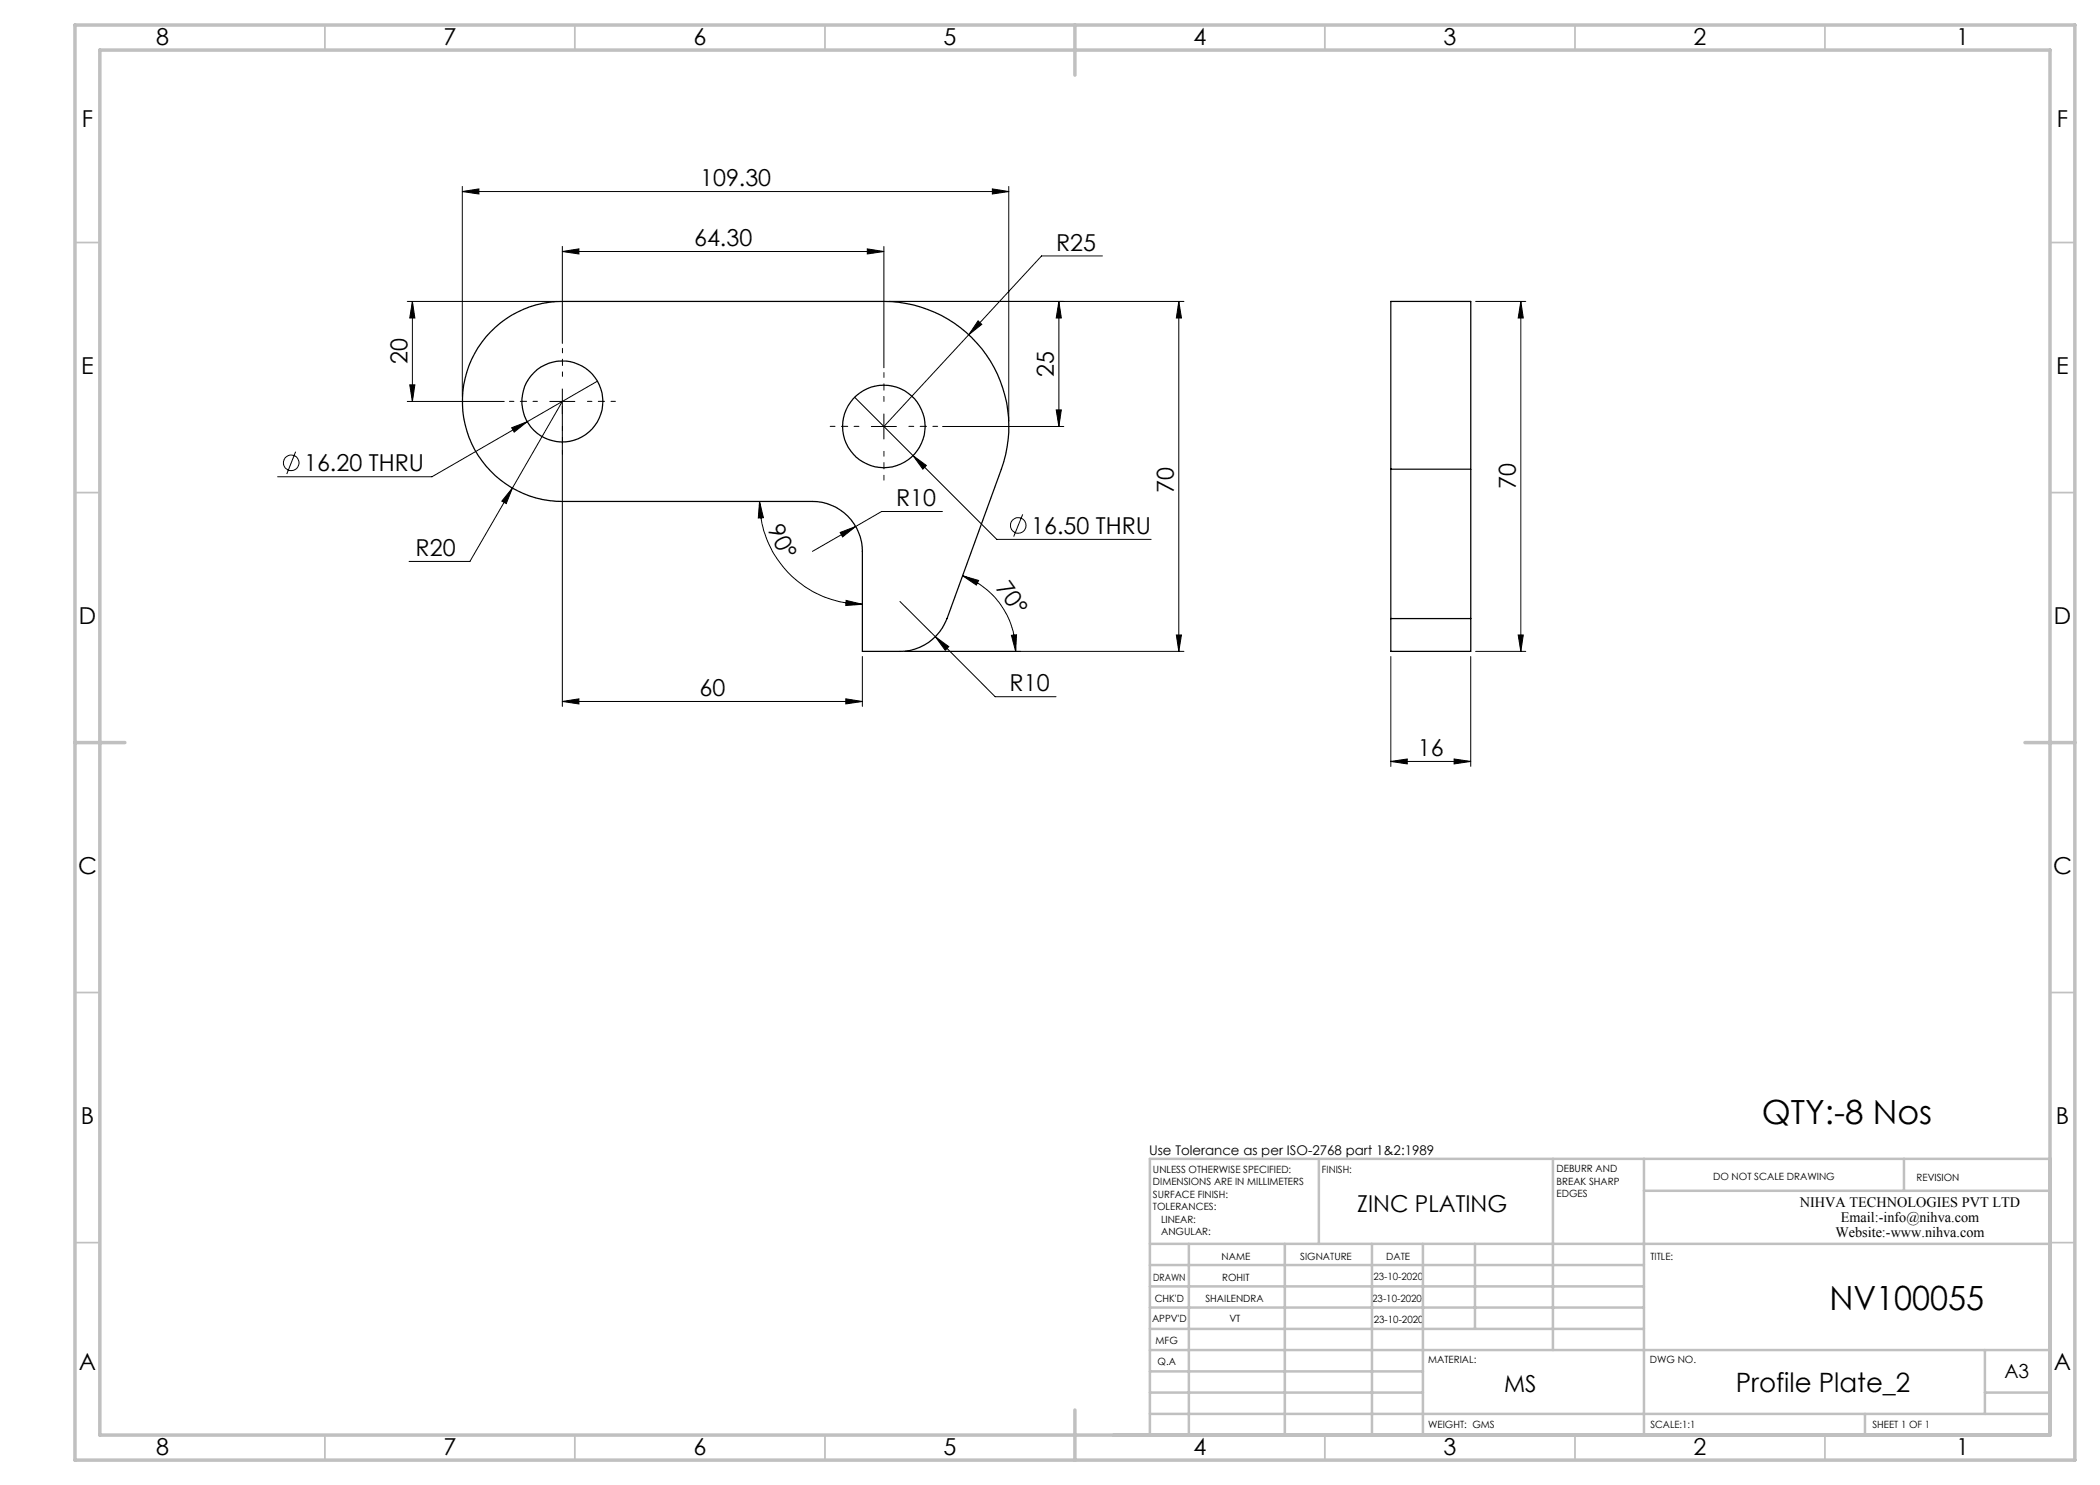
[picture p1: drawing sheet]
<svg xmlns="http://www.w3.org/2000/svg" width="420mm" height="297mm" viewBox="0 0 420 297" stroke-linecap="round" stroke-linejoin="round" font-family="sans-serif">
<g fill="none" stroke="#000" stroke-width=".2">
<path d="M92.5 38.3l3.3-.5v1zM92.5 37.3v42M92.5 38.3h109.3M198.5 37.8l3.3 .5-3.3 .5zM201.8 37.3v47M112.5 50.3l3.3-.5v1zM112.5 49.3v19.4M112.5 50.3h64.3M173.5 49.8l3.3 .5-3.3 .5zM176.8 49.3v24.3M220.5 51.2h-12.2l-31.5 34.1M81.5 60.3h30"/>
<path d="M82 77h1l-.5 3.3zM82.5 60.3v20M82.5 60.3l.5 3.3h-1zM112.5 77.8v63.5M119.5 76.2l-14.1 8.1M170.9 79.4l11.7 11.7M177.8 60.3h59M195.6 64.2l.8 .7-2.7 2.1zM211.8 60.3v25M211.8 60.3l.5 3.3h-1.1zM235.8 60.3v70M235.8 60.3l.5 3.3h-1z"/>
<path d="M295.1 60.3h10.1M304.2 60.3v70M304.2 60.3l.5 3.3h-1.1zM59.1 90.3l-1.7 4.5M81.5 80.3h19.4M102.3 85.5l3.1-1.2-2.6 2.1zM102.5 97.6l-1.3 3.1-.8-.5zM102.5 97.6l-8.5 14.7h-12.2M105.4 84.3l-19 11.1h-30.9M110 80.3h5M112.5 80.3l-10 17.3M174.3 85.3h5"/>
<path d="M176.8 82.8v5M182.6 91.1l2.7 2-.7 .7zM182.6 91.1l16.8 16.8h30.8M188.5 85.3h24.3M211.2 82h1.1l-.5 3.3zM151.9 100.3l.8 3.2-1 .1zM151.9 100.3a20.6 20.6 0 0 0 20.6 20.6M168 106.5l3.1-1.2-2.6 2.1zM171.1 105.3l-8.6 5M188.5 102.3h-12.2l-5.2 3M192.5 115.1l3.2 1-.4 .9zM192.5 115.1a16.1 16.1 0 0 1 10.6 15.2"/>
<path d="M204.5 102.9l-1.8 4.4M169.2 139.8l3.3 .5-3.3 .5zM169.2 120.1l3.3 .8-3.3 .2zM172.5 131.3v10M180 120.3l7.1 7M181 130.3h55.8M187.1 127.3l2.7 2-.7 .8zM187.1 127.3l11.9 12h12.2M202.3 127.1l1-.1-.2 3.3zM235.3 127h1l-.5 3.3zM278.2 131.3v22M294.1 131.3v22"/>
<path d="M295.1 130.3h10.1M303.6 127h1.1l-.5 3.3zM112.5 140.3l3.3-.5v1zM112.5 140.3h60M278.2 152.3l3.2-.5v1zM278.2 152.3h15.9M290.8 151.8l3.3 .5-3.3 .5z"/>
<circle cx="58.2" cy="92.6" r="1.55"/>
<circle cx="203.7" cy="105.1" r="1.55"/>
</g>
<path d="M112.5 75.3v-5.6M107.5 80.3h-5.6M112.5 85.3v5.6M117.5 80.3h5.6M171.8 85.3h-5.8M176.8 80.3v-5.8M176.8 90.3v5.7M181.8 85.3h5.7" fill="none" stroke="#000" stroke-width=".2" stroke-dasharray="15.2 1.3 1.3 1.3" stroke-dashoffset="14.3"/>
<g fill="none" stroke="#c0c0c0" stroke-width=".35">
<path d="M65 5v5M115 5v5M165 5v5M265 5v5M315 5v5M365 5v5M15 48.5h5M410 48.5h5M15 98.5h5M410 98.5h5M15 198.5h5M410 198.5h5"/>
<path d="M15 248.5h5M410 248.5h5M65 287v5M115 287v5M165 287v5M265 287v5M315 287v5M365 287v5"/>
</g>
<g fill="none" stroke="#c0c0c0" stroke-width=".5">
<path d="M263.8 231.8v17M310.6 231.8v38.2M328.8 231.8v55.2M328.8 238.2h81.2M380.8 231.8v6.4M410 231.8h-180v55.2M230 248.8h180M230 257.3h98.8M230 253h98.8M237.8 248.8v38.2M257 248.8v38.2M274.4 248.8v38.2"/>
<path d="M284.6 248.8v38.2M295 248.8v17M230 265.8h98.8M230 261.5h98.8M230 278.5h54.6M230 274.3h54.6M230 270h180M397 278.5h13M397 270v12.8M230 282.8h180M373 282.8v4.2"/>
</g>
<path d="M15 5h400v287h-400zM20 10h390v277h-390zM215 5v10M15 148.5h10M405 148.5h10M215 282v10" fill="none" stroke="#c0c0c0" stroke-width=".7"/>
<g fill="#000">
<path d="M112.5 50.3l3.3-.5v1zM173.5 49.8l3.3 .5-3.3 .5zM92.5 38.3l3.3-.5v1zM198.5 37.8l3.3 .5-3.3 .5zM182.6 91.1l2 2.7 .7-.7zM102.3 85.5l.5 .9 2.6-2.1zM195.6 64.2l-1.9 2.8 2.7-2.1zM187.1 127.3l2 2.8 .7-.8zM102.5 97.6l-2.1 2.6 .8 .5zM168 106.5l.5 .9 2.6-2.1z"/>
<path d="M304.2 60.3l.5 3.3h-1.1zM303.6 127h1.1l-.5 3.3z"/>
<path d="M82 77h1l-.5 3.3zM82.5 60.3l.5 3.3h-1zM211.2 82h1.1l-.5 3.3zM211.8 60.3l.5 3.3h-1.1zM235.3 127h1l-.5 3.3zM235.8 60.3l.5 3.3h-1z"/>
<path d="M151.9 100.3l.8 3.2-1 .1zM169.2 120.1l3.3 .8-3.3 .2z"/>
<path d="M202.3 127.1l1-.1-.2 3.3zM192.5 115.1l3.2 1-.4 .9z"/>
<path d="M169.2 139.8l3.3 .5-3.3 .5zM112.5 140.3l3.3-.5v1z"/>
<path d="M290.8 151.8l3.3 .5-3.3 .5zM278.2 152.3l3.2-.5v1z"/>
</g>
<g fill="none" stroke="#000" stroke-width=".25">
<path d="M98.1 66.4a19.9 19.9 0 0 1 14.4-6.1h64.3a25 25 0 0 1 23.5 33.5l-10.9 29.9a10 10 0 0 1-9.4 6.6h-7.5v-20a10 10 0 0 0-10-10h-50a20 20 0 0 1-18.4-12.2 20 20 0 0 1 4-21.7zM278.2 93.8v-33.5h15.9v33.5M278.2 93.8h15.9M278.2 93.8v29.9M294.1 93.8v29.9M278.2 123.7v6.6h15.9v-6.6M278.2 123.7h15.9"/>
<circle cx="112.5" cy="80.3" r="8.1"/>
<circle cx="176.8" cy="85.3" r="8.3"/>
</g>
<g font-size="6.7">
<text x="352.4" y="224.9">QTY:-8 Nos</text>
<text x="365.9" y="262.1">NV100055</text>
</g>
<text font-size="5.3" x="347.2" y="278.3">Profile Plate_2</text>
<g font-size="4.7">
<text x="31.2" y="9">8</text>
<text x="88.7" y="9">7</text>
<text x="138.7" y="9">6</text>
<text x="188.7" y="9">5</text>
<text x="238.7" y="9">4</text>
<text x="288.7" y="9">3</text>
<text x="338.7" y="9">2</text>
<text x="391.2" y="9">1</text>
<text x="16.4" y="25.5">F</text>
<text x="411.4" y="25.5">F</text>
<text x="140" y="37.3">109.30</text>
<text x="138.8" y="49.3">64.30</text>
<text x="211.2" y="50.1">R25</text>
<text x="16.3" y="74.7">E</text>
<text x="81.5" y="72.9" transform="rotate(-90 81.5 72.9)">20</text>
<text x="210.8" y="75.4" transform="rotate(-90 210.8 75.4)">25</text>
<text x="411.2" y="74.7">E</text>
<text x="60.8" y="94.3">16.20 THRU</text>
<text x="179.2" y="101.3">R10</text>
<text x="234.8" y="98.7" transform="rotate(-90 234.8 98.7)">70</text>
<text x="303.2" y="97.9" transform="rotate(-90 303.2 97.9)">70</text>
<text x="153.4" y="105.8" transform="rotate(64 153.4 105.8)">90°</text>
<text x="206.2" y="106.8">16.50 THRU</text>
<text x="83.1" y="111.3">R20</text>
<text x="199" y="117.5" transform="rotate(55 199 117.5)">70°</text>
<text x="15.8" y="124.7">D</text>
<text x="410.8" y="124.7">D</text>
<text x="139.9" y="139.3">60</text>
<text x="201.9" y="138.3">R10</text>
<text x="283.6" y="151.3">16</text>
<text x="15.6" y="174.7">C</text>
<text x="410.6" y="174.7">C</text>
<text x="16.2" y="224.7">B</text>
<text x="411.2" y="224.7">B</text>
<text x="271.4" y="242.4">ZINC PLATING</text>
<text x="15.8" y="274">A</text>
<text x="410.8" y="274">A</text>
<text x="300.8" y="278.4">MS</text>
<text x="31.2" y="291">8</text>
<text x="88.7" y="291">7</text>
<text x="138.7" y="291">6</text>
<text x="188.7" y="291">5</text>
<text x="238.7" y="291">4</text>
<text x="288.7" y="291">3</text>
<text x="338.7" y="291">2</text>
<text x="391.2" y="291">1</text>
</g>
<text font-size="3.9" x="400.9" y="275.5">A3</text>
<g font-size="2.9">
<text x="360" y="241.3">NIHVA TECHNOLOGIES PVT LTD</text>
<text x="368.2" y="244.3">Email:-info@nihva.com</text>
<text x="367.1" y="247.3">Website:-www.nihva.com</text>
</g>
<text font-size="2.7" x="229.8" y="231.1">Use Tolerance as per ISO-2768 part 1&amp;2:1989</text>
<g font-size="2">
<text x="230.6" y="234.6">UNLESS OTHERWISE SPECIFIED:</text>
<text x="230.6" y="237.1">DIMENSIONS ARE IN MILLIMETERS</text>
<text x="230.6" y="239.6">SURFACE FINISH:</text>
<text x="264.4" y="234.6">FINISH:</text>
<text x="311.3" y="234.5">DEBURR AND</text>
<text x="311.3" y="237">BREAK SHARP</text>
<text x="311.3" y="239.5">EDGES</text>
<text x="342.6" y="236">DO NOT SCALE DRAWING</text>
<text x="383.3" y="236.2">REVISION</text>
<text x="230.6" y="242.1">TOLERANCES:</text>
<text x="232.2" y="244.6">LINEAR:</text>
<text x="232.2" y="247.1">ANGULAR:</text>
<text x="244.3" y="252">NAME</text>
<text x="260" y="251.9">SIGNATURE</text>
<text x="277.2" y="251.9">DATE</text>
<text x="330.1" y="251.9">TITLE:</text>
<text x="230.6" y="256.1">DRAWN</text>
<text x="244.4" y="256.1">ROHIT</text>
<text x="274.7" y="255.9">23-10-2020</text>
<text x="230.9" y="260.3">CHK'D</text>
<text x="241.1" y="260.3">SHAILENDRA</text>
<text x="274.4" y="260.3">23-10-2020</text>
<text x="230.4" y="264.4">APPV'D</text>
<text x="231.1" y="268.8">MFG</text>
<text x="245.9" y="264.4">VT</text>
<text x="274.8" y="264.6">23-10-2020</text>
<text x="231.5" y="273">Q.A</text>
<text x="285.6" y="272.5">MATERIAL:</text>
<text x="330" y="272.5">DWG NO.</text>
<text x="285.6" y="285.5">WEIGHT: GMS</text>
<text x="330.1" y="285.6">SCALE:1:1</text>
<text x="374.5" y="285.6">SHEET 1 OF 1</text>
</g>
</svg>
